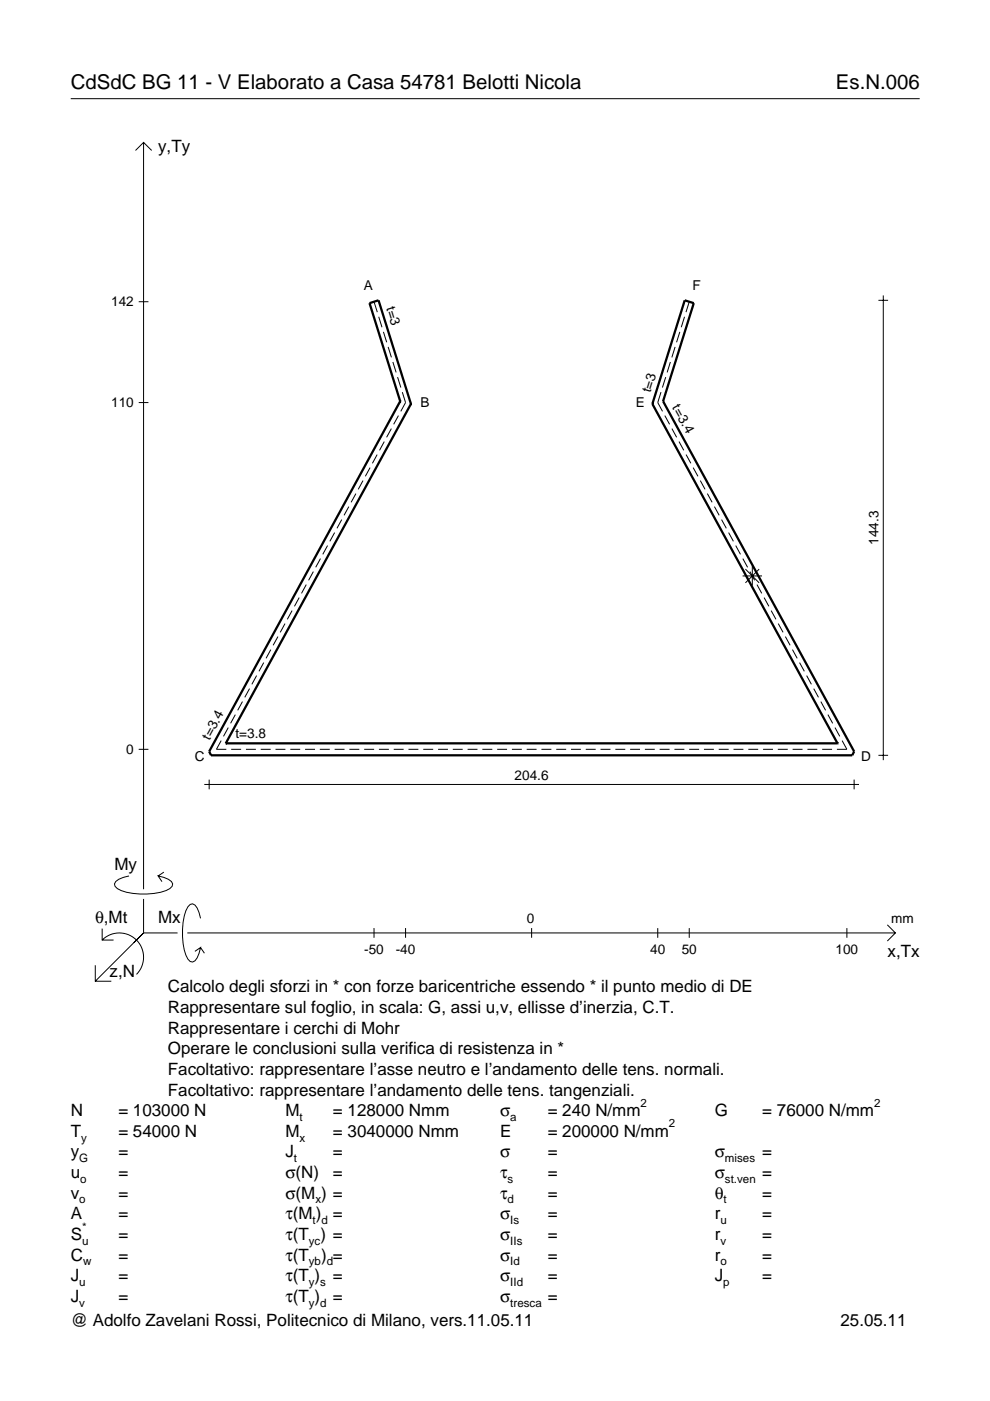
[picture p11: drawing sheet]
<svg xmlns="http://www.w3.org/2000/svg" width="210mm" height="297mm" viewBox="0 0 210 297" stroke-linecap="round" stroke-linejoin="round" font-family="sans-serif">
<g fill="none" stroke="#000" stroke-width=".21">
<path d="M15 20.9h180M28.7 31.9l1.7-1.7 1.8 1.7M30.4 30.2v158.3M29.4 64h2.1M79.3 64l.7 2.2M80.3 67.2l.7 2.2M81.3 70.4l.7 2.2M82.3 73.6l.7 2.2M83.3 76.8l.7 2.2M84.3 80l.7 2.2M141.1 80l-.7 2.2M142.1 76.8l-.7 2.2"/>
<path d="M143.1 73.6l-.7 2.2M144.1 70.4l-.7 2.2M145.1 67.2l-.7 2.2M146.1 64l-.7 2.2M186.2 63.7h2.1M187.3 62.6v98.6M29.4 85.4h2.1M78.5 99.1l-1 1.9M80 96.4l-1 1.8M81.5 93.6l-1 1.9M83 90.9l-1 1.8M84.5 88.1l-1 1.9"/>
<path d="M85.3 83.1l.7 2.3-1 1.8M140.1 83.1l-.6 2.3 1 1.8M141 88.1l1 1.9M142.5 90.9l1 1.8M144 93.6l1 1.9M145.5 96.4l1 1.8M147 99.1l1 1.9M67.9 118.4l-1 1.9M69.4 115.7l-1 1.8M70.9 112.9l-1 1.9M72.5 110.2l-1.1 1.8M74 107.4l-1.1 1.9"/>
<path d="M75.5 104.7l-1.1 1.8M77 101.9l-1 1.9M148.5 101.9l1 1.9M150 104.7l1 1.8M151.5 107.4l1 1.9M153 110.2l1 1.8M154.5 112.9l1 1.9M156 115.7l1 1.8M157.5 118.4l1 1.9M57.4 137.7l-1 1.9M58.9 135l-1 1.8M60.4 132.2l-1 1.9"/>
<path d="M61.9 129.5l-1 1.8M63.4 126.7l-1 1.9M64.9 123.9l-1 1.9M66.4 121.2l-1 1.8M157.4 122.1h4.2M158 120.7l3 2.9M159 121.2l1 1.8M159.5 120.1v4.1M160.5 123.9l1 1.9M161 120.7l-3 2.9M162 126.7l1 1.9M163.5 129.5l1 1.8"/>
<path d="M165 132.2l1 1.9M166.5 135l1 1.8M168 137.7l1 1.9M29.4 158.9h2.1M46.9 157l-1 1.9h2.1M48.4 154.3l-1 1.8M49 158.9h2.1M49.9 151.5l-1 1.9M51.4 148.8l-1 1.8M52.1 158.9h2.2M52.9 146l-1 1.9M54.4 143.2l-1 1.9"/>
<path d="M55.3 158.9h2.1M55.9 140.5l-1 1.8M58.4 158.9h2.1M61.5 158.9h2.1M64.7 158.9h2.1M67.8 158.9h2.1M70.9 158.9h2.1M74.1 158.9h2.1M77.2 158.9h2.1M80.3 158.9h2.1M83.5 158.9h2.1M86.6 158.9h2.1"/>
<path d="M89.7 158.9h2.1M92.9 158.9h2.1M96 158.9h2.1M99.1 158.9h2.1M102.3 158.9h2.1M105.4 158.9h2.1M108.5 158.9h2.1M111.7 158.9h2.1M114.8 158.9h2.1M117.9 158.9h2.1M121.1 158.9h2.1M124.2 158.9h2.1"/>
<path d="M127.3 158.9h2.1M130.5 158.9h2.1M133.6 158.9h2.1M136.7 158.9h2.1M139.9 158.9h2.1M143 158.9h2.1M146.1 158.9h2.1M149.3 158.9h2.1M152.4 158.9h2.1M155.5 158.9h2.1M158.7 158.9h2.1M161.8 158.9h2.1"/>
<path d="M164.9 158.9h2.1M168.1 158.9h2.1M169.5 140.5l1 1.8M171 143.2l1 1.9M171.2 158.9h2.1M172.5 146l1 1.9M174 148.8l1 1.8M174.3 158.9h2.1M175.5 151.5l1 1.9M177 154.3l1 1.8M178.5 157l1.1 1.9h-2.2M43.3 166.3h138.8"/>
<path d="M44.3 165.3v2.1M181.1 165.3v2.1M186.2 160.1h2.1M21.7 199.3a5.1 5.1 0 0 1 7.2 0 5.1 5.1 0 0 1 0 7.3M21.7 196.9v2.4h2.4M27.3 185.7a3.6 3.6 0 0 0-3 1.7l.1 .5a5.6 5.6 0 0 0 3.8 1.5 13.4 13.4 0 0 0 7.8-1l.5-.5 .1-.5a3.6 3.6 0 0 0-3.1-1.7l.8 1.2M30.4 190.6v7.2M30.4 197.8l-10.2 10.2M30.4 197.8h7.2M34.7 184.9l-1.2 .8M39.7 197.8h150.1M42.5 194.7a3.6 3.6 0 0 0-1.7-3.1l-.5 .2a5.7 5.7 0 0 0-1.5 3.7 13.3 13.3 0 0 0 1 7.9l.5 .5 .5 .1a3.6 3.6 0 0 0 1.7-3.1l-1.2 .8"/>
<path d="M79.3 196.8v2M86 196.8v2M112.7 196.8v2M139.5 196.8v2M146.1 196.8v2M179.6 196.8v2M188.1 196.1l1.7 1.7-1.7 1.7M20.2 204.7v3.3h3.4M42.5 200.9l.8 1.2"/>
</g>
<path d="M84.8 85.1h.1M84.8 85.1l-6.5-20.8 2-.6 6.8 21.9M84.8 85.1l-40.5 74.2 .4 .8h136l.4-.8-40.5-74.2M87.1 85.6h.1M87.1 85.6l-39.2 72M138.3 85.6h.1M138.3 85.6l39.3 72M140.6 85.1h.1M140.6 85.1l6.5-20.8-1.9-.6-6.9 21.9M47.9 157.6h.1M47.9 157.6h129.7M177.6 157.6h.1" fill="none" stroke="#000" stroke-width=".48"/>
<g font-size="4.3">
<text x="15" y="18.9">CdSdC BG 11 - V Elaborato a Casa 54781 Belotti Nicola</text>
<text x="177.2" y="18.9">Es.N.006</text>
</g>
<g font-size="3.6">
<text x="33.5" y="32.3">y,Ty</text>
<text x="24.3" y="184.4">My</text>
<text x="20.1" y="195.7">θ,Mt</text>
<text x="33.5" y="195.7">Mx</text>
<text x="188.2" y="203">x,Tx</text>
<text x="23.2" y="207.1">z,N</text>
<text x="35.6" y="210.4">Calcolo degli sforzi in * con forze baricentriche essendo * il punto medio di DE</text>
<text x="35.6" y="214.8">Rappresentare sul foglio, in scala: G, assi u,v, ellisse d’inerzia, C.T.</text>
<text x="35.6" y="219.2">Rappresentare i cerchi di Mohr</text>
<text x="35.6" y="223.5">Operare le conclusioni sulla verifica di resistenza in *</text>
<text x="35.6" y="227.9">Facoltativo: rappresentare l’asse neutro e l’andamento delle tens. normali.</text>
<text x="35.6" y="232.3">Facoltativo: rappresentare l’andamento delle tens. tangenziali.</text>
<text x="15" y="236.7">N</text>
<text x="25.1" y="236.7">= 103000 N</text>
<text x="60.5" y="236.7">M</text>
<text x="70.6" y="236.7">= 128000 Nmm</text>
<text x="106" y="236.7">σ</text>
<text x="116.1" y="236.7">= 240 N/mm</text>
<text x="151.5" y="236.7">G</text>
<text x="161.6" y="236.7">= 76000 N/mm</text>
<text x="15" y="241">T</text>
<text x="15" y="245.4">y</text>
<text x="25.1" y="241">= 54000 N</text>
<text x="25.1" y="245.4">=</text>
<text x="60.5" y="245.4">J</text>
<text x="60.5" y="241">M</text>
<text x="70.6" y="241">= 3040000 Nmm</text>
<text x="70.6" y="245.4">=</text>
<text x="106" y="241">E</text>
<text x="106" y="245.4">σ</text>
<text x="116.1" y="245.4">=</text>
<text x="116.1" y="241">= 200000 N/mm</text>
<text x="151.5" y="245.4">σ</text>
<text x="161.6" y="245.4">=</text>
<text x="15" y="249.8">u</text>
<text x="25.1" y="249.8">=</text>
<text x="60.5" y="249.8">σ(N)</text>
<text x="70.6" y="249.8">=</text>
<text x="106" y="249.8">τ</text>
<text x="116.1" y="249.8">=</text>
<text x="151.5" y="249.8">σ</text>
<text x="161.6" y="249.8">=</text>
<text x="15" y="254.2">v</text>
<text x="25.1" y="254.2">=</text>
<text x="60.5" y="254.2">σ(M ) =</text>
<text x="106" y="254.2">τ</text>
<text x="116.1" y="254.2">=</text>
<text x="151.5" y="254.2">θ</text>
<text x="161.6" y="254.2">=</text>
<text x="15" y="262.9">S</text>
<text x="15" y="258.5">A</text>
<text x="25.1" y="262.9">=</text>
<text x="25.1" y="258.5">=</text>
<text x="60.5" y="258.5">τ(M ) =</text>
<text x="60.5" y="262.9">τ(T ) =</text>
<text x="106" y="258.5">σ</text>
<text x="106" y="262.9">σ</text>
<text x="116.1" y="258.5">=</text>
<text x="116.1" y="262.9">=</text>
<text x="151.5" y="258.5">r</text>
<text x="151.5" y="262.9">r</text>
<text x="161.6" y="258.5">=</text>
<text x="161.6" y="262.9">=</text>
<text x="15" y="267.3">C</text>
<text x="25.1" y="267.3">=</text>
<text x="60.5" y="267.3">τ(T</text>
<text x="68.1" y="267.3">) =</text>
<text x="106" y="267.3">σ</text>
<text x="116.1" y="267.3">=</text>
<text x="151.5" y="267.3">r</text>
<text x="161.6" y="267.3">=</text>
<text x="15" y="271.7">J</text>
<text x="25.1" y="271.7">=</text>
<text x="60.5" y="271.7">τ(T )</text>
<text x="70.6" y="271.7">=</text>
<text x="106" y="271.7">σ</text>
<text x="116.1" y="271.7">=</text>
<text x="151.5" y="271.7">J</text>
<text x="161.6" y="271.7">=</text>
<text x="15" y="281.2">@ Adolfo Zavelani Rossi, Politecnico di Milano, vers.11.05.11</text>
<text x="15" y="276">J</text>
<text x="25.1" y="276">=</text>
<text x="60.5" y="276">τ(T )</text>
<text x="70.6" y="276">=</text>
<text x="106" y="276">σ</text>
<text x="116.1" y="276">=</text>
<text x="178.2" y="281.2">25.05.11</text>
</g>
<g font-size="2.9">
<text x="23.6" y="65">142</text>
<text x="77.1" y="61.4">A</text>
<text x="81.9" y="65.3" transform="rotate(73 81.9 65.3)">t=3</text>
<text x="146.8" y="61.4">F</text>
<text x="137.9" y="83.4" transform="rotate(-73 137.9 83.4)">t=3</text>
<text x="23.6" y="86.4">110</text>
<text x="89.2" y="86.3">B</text>
<text x="134.8" y="86.3">E</text>
<text x="142.5" y="86.4" transform="rotate(61 142.5 86.4)">t=3.4</text>
<text x="186.2" y="115.5" transform="rotate(-90 186.2 115.5)">144.3</text>
<text x="26.8" y="159.9">0</text>
<text x="41.3" y="161.4">C</text>
<text x="44.4" y="157" transform="rotate(-61 44.4 157)">t=3.4</text>
<text x="49.9" y="156.6">t=3.8</text>
<text x="182.6" y="161.4">D</text>
<text x="109.1" y="165.3">204.6</text>
<text x="111.7" y="195.7">0</text>
<text x="189" y="195.7">mm</text>
<text x="77.2" y="202.2">-50</text>
<text x="83.9" y="202.2">-40</text>
<text x="137.9" y="202.2">40</text>
<text x="144.5" y="202.2">50</text>
<text x="177.2" y="202.2">100</text>
</g>
<g font-size="2.4">
<text x="63.5" y="237.7">t</text>
<text x="108.2" y="237.7">a</text>
<text x="135.8" y="234.7">2</text>
<text x="141.8" y="239">2</text>
<text x="185.3" y="234.7">2</text>
<text x="17.2" y="242">y</text>
<text x="63.5" y="242">x</text>
<text x="16.8" y="246.4">G</text>
<text x="17" y="250.8">o</text>
<text x="62.3" y="246.4">t</text>
<text x="107.6" y="250.8">s</text>
<text x="153.7" y="246.4">mises</text>
<text x="153.7" y="250.8">st.ven</text>
<text x="16.8" y="255.2">o</text>
<text x="66.9" y="255.2">x</text>
<text x="107.6" y="255.2">d</text>
<text x="153.4" y="255.2">t</text>
<text x="17.4" y="263.9">u</text>
<text x="17.4" y="260.9">*</text>
<text x="65.5" y="263.9">yc</text>
<text x="66.3" y="259.5">t d</text>
<text x="108.2" y="259.5">Is</text>
<text x="108.2" y="263.9">IIs</text>
<text x="152.7" y="259.5">u</text>
<text x="152.7" y="263.9">v</text>
<text x="17.6" y="268.3">w</text>
<text x="65.5" y="268.3">yb d</text>
<text x="108.2" y="268.3">Id</text>
<text x="152.7" y="268.3">o</text>
<text x="16.8" y="272.7">u</text>
<text x="65.5" y="272.7">y s</text>
<text x="108.2" y="272.7">IId</text>
<text x="153.3" y="272.7">p</text>
<text x="16.8" y="277">v</text>
<text x="65.5" y="277">y d</text>
<text x="108.2" y="277">tresca</text>
</g>
</svg>
